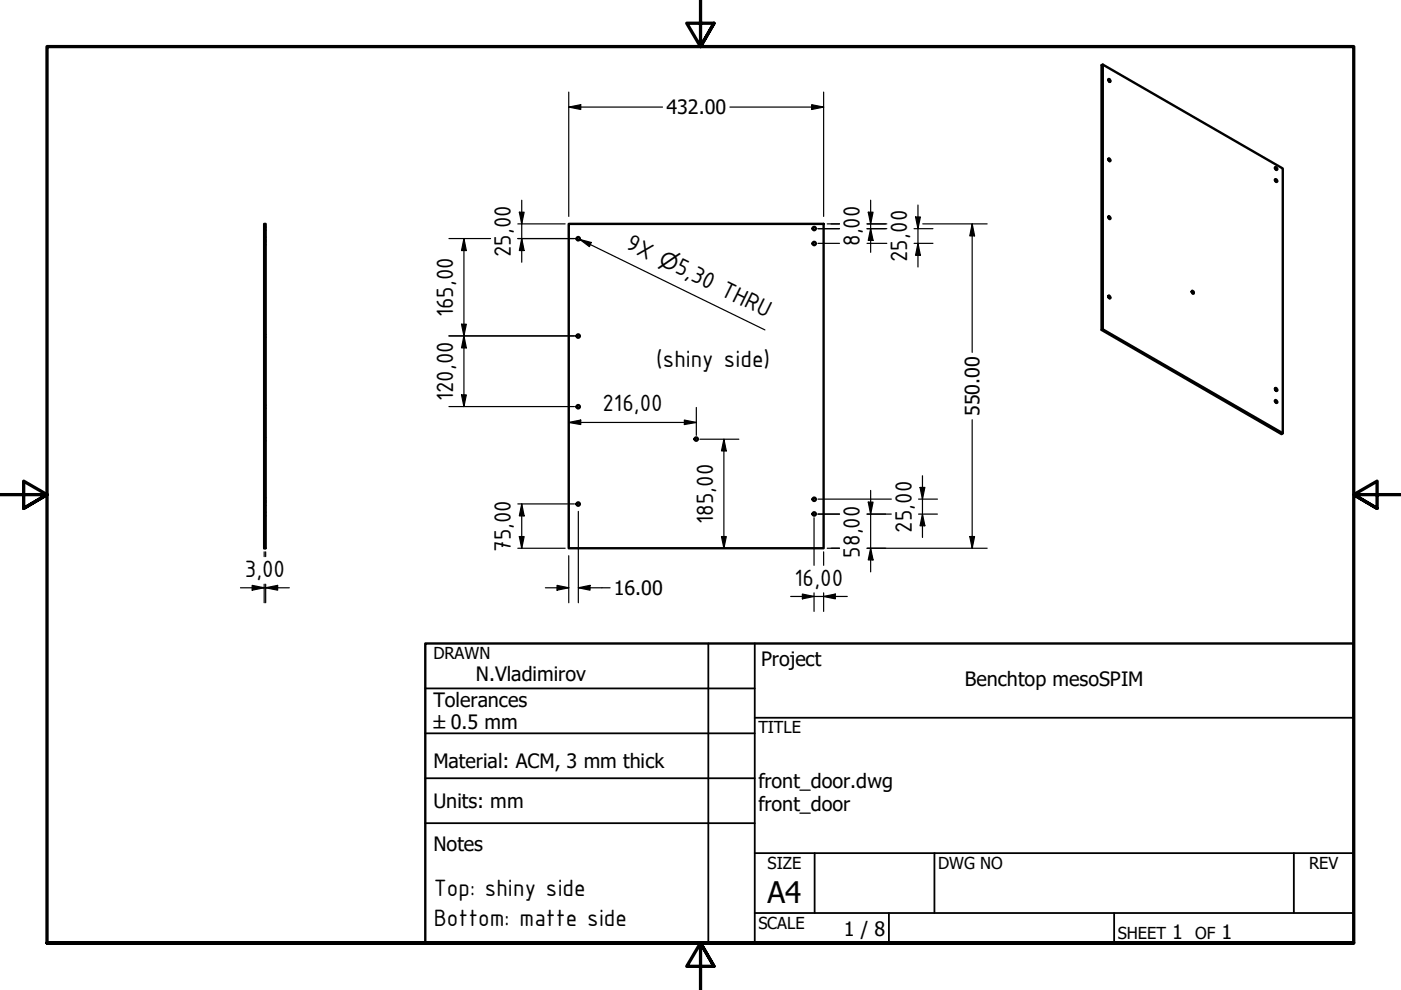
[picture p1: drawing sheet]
<svg xmlns="http://www.w3.org/2000/svg" width="297mm" height="210mm" viewBox="0 0 297 210" stroke-linecap="round" stroke-linejoin="round" font-family="sans-serif">
<!-- layer: Visible (ANSI) -->
<g fill="none" stroke="#000" stroke-width=".51">
<path d="M120.6 47.5h54v68.7h-54z"/>
<circle cx="122.6" cy="50.6" r=".35"/>
<circle cx="172.6" cy="51.6" r=".35"/>
<circle cx="172.6" cy="48.5" r=".35"/>
<circle cx="122.6" cy="71.3" r=".35"/>
<circle cx="122.6" cy="86.2" r=".35"/>
<circle cx="147.6" cy="93.1" r=".35"/>
<circle cx="122.6" cy="106.9" r=".35"/>
<circle cx="172.6" cy="109" r=".35"/>
<circle cx="172.6" cy="105.9" r=".35"/>
</g>
<!-- layer: Hidden (ISO) -->
<g fill="none" stroke="#000" stroke-width=".38">
<path d="M56 51h.1M56 50.3h.1M56 51.9h.1M56 51.3h.1M56 48.8h.1M56 48.2h.1M56.2 51h.1M56.2 50.3h.1M56.2 51.9h.1M56.2 51.3h.1M56.2 48.8h.1M56.2 48.2h.1"/>
<path d="M56 71.5h.1M56 70.9h.1M56.2 71.5h.1M56.2 70.9h.1M56 86.6h.1M56 85.9h.1M56 93.4h.1M56 92.7h.1M56.2 86.6h.1M56.2 85.9h.1M56.2 93.4h.1M56.2 92.7h.1"/>
<path d="M56 109.3h.1M56 108.6h.1M56 106.2h.1M56 105.5h.1M56 107.2h.1M56 106.5h.1M56.2 109.3h.1M56.2 108.6h.1M56.2 106.2h.1M56.2 105.5h.1M56.2 107.2h.1M56.2 106.5h.1"/>
</g>
<!-- layer: Visible (ISO) -->
<g fill="none" stroke="#000" stroke-width=".51">
<path d="M233.8 13.7l38.2 22v56.2M234.9 16.9l.1-.1a.32 .32 0 0 1 .4 .2 .32 .32 0 0 1-.1 .4l-.4-.5 .3 .4M234.9 33.8l.3 .3M235 33.6a.32 .32 0 0 1 .4 .2 .32 .32 0 0 1-.1 .4l-.3-.3zM270.3 38.2l.2 .3M270.3 35.7l.2 .3M270.4 38a.32 .32 0 0 1 .3 .2 .32 .32 0 0 1-.1 .4l-.3-.3zM270.4 35.4a.36 .36 0 0 1 .4 .3 .36 .36 0 0 1-.2 .3 .36 .36 0 0 1-.3-.2 .36 .36 0 0 1 .1-.4zM56 47.5h.3v68.7h-.3zM234.9 46.1l.3 .3M235 45.9a.32 .32 0 0 1 .4 .2 .32 .32 0 0 1-.1 .4l-.3-.3zM233.6 69.9l.2-.1 38.2 22.1-.3 .1z"/>
<path d="M233.8 69.8v-56.1l-.2 .1v56.1M234.9 62.9l.3 .3M235 62.7a.32 .32 0 0 1 .4 .2 .32 .32 0 0 1-.1 .4l-.3-.2zM252.7 61.8a.3 .3 0 0 1 .4 .1 .3 .3 0 0 1-.1 .4zM252.7 61.9l.2 .3M270.3 85.1l.2 .3M270.3 82.5v-.2a.33 .33 0 0 1 .4 .2 .33 .33 0 0 1-.1 .4l-.3-.4 .2 .3M270.4 84.9a.32 .32 0 0 1 .3 .2 .32 .32 0 0 1-.1 .3l-.3-.3z"/>
</g>
<!-- layer: Border (ANSI) -->
<path d="M148.5 -.1v10l-2.9-5h5.8l-2.9 5 2.9-5M0 104.9h10l-5-2.9v5.8l5-2.9-5 2.9M297 104.9h-10l5-2.9v5.8l-5-2.9 5 2.9M10 199.9v-190h277v190h-277h277M151.4 204.9l-2.9-5 2.9 5h-5.8l2.9-5v10" fill="none" stroke="#000" stroke-width=".7"/>
<!-- layer: Title (ANSI) -->
<g fill="none" stroke="#000" stroke-width=".38">
<path d="M150.2 136.4v63.5M160 136.4v63.5M90.2 146h69.8M90.2 155.5h69.8M160 152.2h127M90.2 165h69.8M90.2 174.5h69.8M160 193.6h127M160 180.9h127M172.7 180.9v12.7M188.5 193.6v6.3M198.1 180.9v12.7"/>
<path d="M236.2 193.6v6.3M274.3 180.9v12.7"/>
</g>
<path d="M90.2 136.4h196.8v63.5h-196.8z" fill="none" stroke="#000" stroke-width=".51"/>
<!-- layer: Dimension (ANSI) -->
<g fill="none" stroke="#000" stroke-width=".25">
<path d="M120.6 19.5v26.4M174.6 19.5v26.4M120.6 22.7l2.5-.5v1zM120.6 22.7h19.9M154.7 22.7h19.9M172.1 22.2l2.5 .5-2.5 .5zM95.2 50.6h8.8M98.4 50.6l.5 2.5h-1zM98.4 50.6v20.6M109.8 47.5h10M109.8 50.6h12M110.1 45h1l-.5 2.5z"/>
<path d="M110.6 50.6l.5 2.5h-1zM110.6 42.5v13.1M176.2 47.5h1.8M183.8 47.5h4.2M195.6 47.5h13.7M206.1 47.5l.5 2.5h-1zM206.1 47.5v27.2M95.2 71.2h26.6M97.9 68.7h1l-.5 2.5zM206.1 89v27.2M109.8 116.2h10M109.8 106.8h12"/>
<path d="M110.1 113.8h1l-.5 2.4zM110.6 106.8l.5 2.6h-1zM110.6 106.8v9.4M120.6 117.8v10M122.6 108.4v19.4M176.2 116.2h1.8M183.8 116.2h25.5M205.6 113.8h1l-.5 2.4zM115.6 124.6h5M118.1 124.1l2.5 .5-2.5 .5zM122.6 124.6l2.5-.5v1zM122.6 124.6h6.7"/>
</g>
<g fill="#000">
<path d="M120.6 22.7l2.5-.5v1z" fill-rule="evenodd"/>
<path d="M172.1 22.2l2.5 .5-2.5 .5z" fill-rule="evenodd"/>
<path d="M98.4 50.6l.5 2.5h-1z" fill-rule="evenodd"/>
<path d="M110.1 45h1l-.5 2.5z" fill-rule="evenodd"/>
<path d="M110.6 50.6l.5 2.5h-1z" fill-rule="evenodd"/>
<path d="M206.1 47.5l.5 2.5h-1z" fill-rule="evenodd"/>
<path d="M97.9 68.7h1l-.5 2.5z" fill-rule="evenodd"/>
<path d="M110.1 113.8h1l-.5 2.4z" fill-rule="evenodd"/>
<path d="M110.6 106.8l.5 2.6h-1z" fill-rule="evenodd"/>
<path d="M205.6 113.8h1l-.5 2.4z" fill-rule="evenodd"/>
<path d="M118.1 124.1l2.5 .5-2.5 .5z" fill-rule="evenodd"/>
<path d="M122.6 124.6l2.5-.5v1z" fill-rule="evenodd"/>
</g>
<!-- layer: Symbol (ANSI) -->
<path d="M122.9 50.8l2.4 .6-.3 .9zM122.9 50.8l39.3 19.1" fill="none" stroke="#000" stroke-width=".25"/>
<path d="M122.9 50.8l2.4 .6-.3 .9z" fill-rule="evenodd" fill="#000"/>
<!-- layer: Dimension (ISO) -->
<g fill="none" stroke="#000" stroke-width=".25">
<path d="M173.4 48.5h4.6M173.4 51.6h4.6M175.4 47.5h2.6M183.8 47.5h4M183.8 48.5h4.2M183.8 51.6h4.2M184.1 45h1l-.5 2.5zM184.6 48.5l.5 2.5h-1zM184.6 42.5v11M193.8 48.5h4M193.8 51.6h4M194.1 46h1l-.5 2.5z"/>
<path d="M194.6 51.6l.5 2.5h-1zM194.6 43.5v13.1M95.2 71.2h26.6M98.4 71.2l.5 2.6h-1zM98.4 71.2v15M95.2 86.2h26.6M97.9 83.7h1l-.5 2.5zM120.6 89.6l2.5-.5v.9zM120.6 89.6h27M145.1 89.1l2.5 .5-2.5 .4zM147.6 86.4v5.9M148.4 93.1h8.3"/>
<path d="M153.5 93.1l.5 2.5h-1zM153.5 93.1v23.1M56 117v1M56.3 117v1M153 113.8h1l-.5 2.4zM172.6 109.8v10.1M173.4 109h4.6M173.4 105.8h15.6M174.6 117v2.9M175.4 116.2h2.6M183.8 116.2h4M183.8 109h5.2"/>
<path d="M184.1 106.5h1l-.5 2.5zM184.6 116.2l.5 2.5h-1zM184.6 104v17.3M194.8 109h4M194.8 105.8h4M195.1 103.3h1l-.5 2.5zM195.6 109l.5 2.5h-1zM195.6 100.9v13.1M51 124.6h10.3M53.5 124.1l2.5 .5-2.5 .5zM56 123.9v3.9M56.3 124.6l2.6-.5v1z"/>
<path d="M56.3 123.9v3.9M167.6 126.5h12M170.1 126l2.5 .5-2.5 .5zM172.6 125.7v3.9M174.6 126.5l2.5-.5v1zM174.6 125.7v3.9"/>
</g>
<g fill="#000">
<path d="M184.1 45h1l-.5 2.5z" fill-rule="evenodd"/>
<path d="M184.6 48.5l.5 2.5h-1z" fill-rule="evenodd"/>
<path d="M194.1 46h1l-.5 2.5z" fill-rule="evenodd"/>
<path d="M194.6 51.6l.5 2.5h-1z" fill-rule="evenodd"/>
<path d="M98.4 71.2l.5 2.6h-1z" fill-rule="evenodd"/>
<path d="M97.9 83.7h1l-.5 2.5z" fill-rule="evenodd"/>
<path d="M120.6 89.6l2.5-.5v.9z" fill-rule="evenodd"/>
<path d="M145.1 89.1l2.5 .5-2.5 .4z" fill-rule="evenodd"/>
<path d="M153.5 93.1l.5 2.5h-1z" fill-rule="evenodd"/>
<path d="M153 113.8h1l-.5 2.4z" fill-rule="evenodd"/>
<path d="M184.1 106.5h1l-.5 2.5z" fill-rule="evenodd"/>
<path d="M184.6 116.2l.5 2.5h-1z" fill-rule="evenodd"/>
<path d="M195.1 103.3h1l-.5 2.5z" fill-rule="evenodd"/>
<path d="M195.6 109l.5 2.5h-1z" fill-rule="evenodd"/>
<path d="M53.5 124.1l2.5 .5-2.5 .5z" fill-rule="evenodd"/>
<path d="M56.3 124.6l2.6-.5v1z" fill-rule="evenodd"/>
<path d="M170.1 126l2.5 .5-2.5 .5z" fill-rule="evenodd"/>
<path d="M174.6 126.5l2.5-.5v1z" fill-rule="evenodd"/>
</g>
<text font-size="6.3" x="162.8" y="191.4">A4</text>
<g font-size="5.4">
<text x="132.5" y="52.7" transform="rotate(26 132.5 52.7)">9X</text>
<text x="182.3" y="52.2" transform="rotate(-90 182.3 52.2)">8,00</text>
<text x="108.3" y="54.5" transform="rotate(-90 108.3 54.5)">25,00</text>
<text x="142.9" y="57.8" transform="rotate(26 142.9 57.8)">5,30 THRU</text>
<text x="192.3" y="55.5" transform="rotate(-90 192.3 55.5)">25,00</text>
<text x="96.1" y="67.3" transform="rotate(-90 96.1 67.3)">165,00</text>
<text x="139.1" y="77.8">(shiny side)</text>
<text x="96.1" y="85.1" transform="rotate(-90 96.1 85.1)">120,00</text>
<text x="127.8" y="87.2">216,00</text>
<text x="151.2" y="111" transform="rotate(-90 151.2 111)">185,00</text>
<text x="193.3" y="112.9" transform="rotate(-90 193.3 112.9)">25,00</text>
<text x="108.3" y="117.1" transform="rotate(-90 108.3 117.1)">75,00</text>
<text x="182.3" y="118.3" transform="rotate(-90 182.3 118.3)">58,00</text>
<text x="51.9" y="122.3">3,00</text>
<text x="168.5" y="124.2">16,00</text>
<text x="91.9" y="190">Top: shiny side</text>
<text x="91.9" y="196.3">Bottom: matte side</text>
</g>
<text font-size="4.6" x="139.4" y="56" transform="rotate(26 139.4 56)">⌀</text>
<g font-size="4.2">
<text x="141.3" y="24.2">432.00</text>
<text x="207.6" y="88.2" transform="rotate(-90 207.6 88.2)">550.00</text>
<text x="130.1" y="126.1">16.00</text>
<text x="161.4" y="141.3">Project</text>
<text x="91.9" y="149.9">Tolerances</text>
<text x="100.9" y="144.4">N.Vladimirov</text>
<text x="204.5" y="145.5">Benchtop mesoSPIM</text>
<text x="91.9" y="162.8">Material: ACM, 3 mm thick</text>
<text x="160.8" y="167">front_door.dwg</text>
<text x="91.9" y="171.2">Units: mm</text>
<text x="160.8" y="172">front_door</text>
<text x="91.9" y="180.5">Notes</text>
<text x="178.9" y="198.5">1 / 8</text>
<text x="248.5" y="199.1">1</text>
<text x="259" y="199.1">1</text>
</g>
<text font-size="3.9" x="91.9" y="154.7">±0.5 mm</text>
<g font-size="3.5">
<text x="91.9" y="139.7">DRAWN</text>
<text x="160.8" y="155.5">TITLE</text>
<text x="162.8" y="184.2">SIZE</text>
<text x="198.9" y="184.2">DWG NO</text>
<text x="277.6" y="184.2">REV</text>
<text x="160.8" y="196.9">SCALE</text>
<text x="237" y="199.1">SHEET</text>
<text x="253.4" y="199.1">OF</text>
</g>
</svg>
